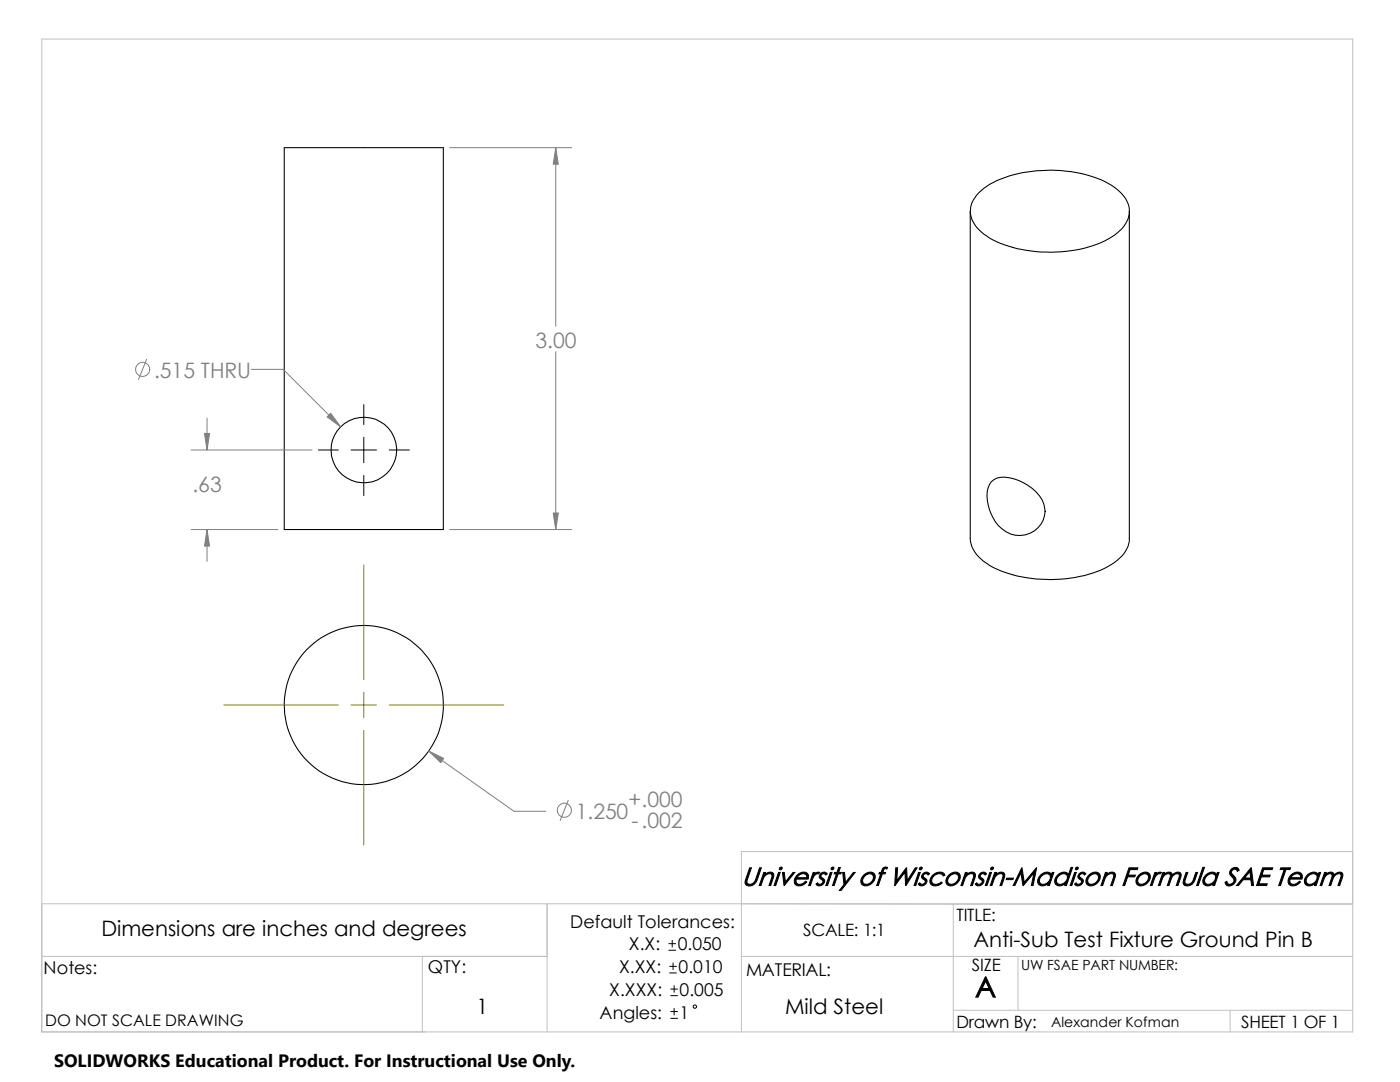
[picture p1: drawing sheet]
<svg xmlns="http://www.w3.org/2000/svg" width="279mm" height="216mm" viewBox="0 0 279 216" stroke-linecap="round" stroke-linejoin="round" font-family="sans-serif">
<g fill="none" stroke="#c0c0c0" stroke-width=".2">
<path d="M8.3 7.8h261.7v198.1h-261.7zM270 169.9h-122v36M8.3 190.8h100.9M8.3 180.3h261.7M84.3 190.8v15.1M109.2 180.3v25.6M148 180.3l42.2 .1M148 190.8h122M190.2 180.4h79.8M190.2 180.4v25.5M203.2 190.8v10.8M190.2 201.6h79.8"/>
<path d="M245.5 201.6v4.3"/>
</g>
<g fill="none" stroke="#000" stroke-width=".21">
<path d="M56.7 29.5h31.8v76.2h-31.8zM195.4 38.4a18.4 18.4 0 0 1 10.5-4.2 25.7 25.7 0 0 1 16 2.8 6.6 6.6 0 0 1 3.5 5.2 6.3 6.3 0 0 1-3.6 5.1 25.8 25.8 0 0 1-16.9 2.7 17.3 17.3 0 0 1-9.6-4.2 4.8 4.8 0 0 1 .1-7.4zM193.6 42.2v65.2a6.3 6.3 0 0 0 3.3 5 23.4 23.4 0 0 0 13.8 3.2 21.8 21.8 0 0 0 12.2-3.8 5.7 5.7 0 0 0 2.5-4.4v-65.2M197.8 96.2a4.3 4.3 0 0 1 4.6-.7 8.8 8.8 0 0 1 6 5.3 5 5 0 0 1-2.4 5.4 5 5 0 0 1-6-.6 8.8 8.8 0 0 1-2.8-8.2z"/>
<circle cx="72.6" cy="89.8" r="6.5"/>
<circle cx="72.6" cy="140.7" r="15.9"/>
</g>
<g fill="none" stroke="#000" stroke-width=".2">
<path d="M63.5 89.8h4M70.1 89.8h5M72.6 80.7v4M72.6 87.2v5.1M72.6 94.9v4M77.7 89.8h4M133.5 189.6h1.3M133.5 188.3h1.3M133.6 194.1h1.4M133.6 192.8h1.4M133.9 198.7h1.3M133.9 197.4h1.3"/>
<path d="M134.2 187.6v1.4M134.3 192.2v1.3M134.5 196.7v1.3M133.9 203.2h1.3M133.9 201.8h1.3M134.5 201.2v1.3"/>
<circle cx="138.7" cy="200.9" r=".34"/>
</g>
<path d="M72.6 112.7v22.9M72.6 138.1v5.1M44.7 140.7h22.8M70.1 140.7h5M72.6 145.8v22.8M77.7 140.7h22.8" fill="none" stroke="#808000" stroke-width=".2"/>
<g fill="none" stroke="#808080" stroke-width=".2">
<path d="M89.7 29.5h24.4M110.9 29.5v35.6M29.3 71.7l-1.7 4M50.2 73.7h6.3l11.5 11.5M110.9 70.2v35.5M38.1 89.8h24.2M41.3 83.4v6.4M38.1 105.7h17.4M41.3 105.7v6.3M89.7 105.7h24.4M85.6 149.9l17 12h6.3M113.4 159.7l-1.6 4"/>
<circle cx="28.5" cy="73.7" r="1.41"/>
<circle cx="112.6" cy="161.7" r="1.41"/>
</g>
<g fill="#808080" stroke="#808080" stroke-width=".2">
<path d="M85.6 149.9l3 1.4-.6 .9z"/>
<path d="M40.8 86.5h1l-.5 3.3z"/>
<path d="M41.3 105.7l.5 3.3h-1z"/>
<path d="M65.3 83.2l.7-.7 2 2.7z"/>
<path d="M110.4 102.4h1l-.5 3.3z"/>
<path d="M110.9 29.5l.5 3.3h-1z"/>
</g>
<path d="M10.8 209.2h104.1v6.7h-104.1z" fill="#fff"/>
<text font-size="5.6" x="194.6" y="199">A</text>
<text font-size="5.2" x="148" y="176.7">University of Wisconsin-Madison Formula SAE Team</text>
<g font-size="4.2" fill="#808080">
<text x="106.8" y="69.3">3.00</text>
<text x="30.7" y="75.4">.515 THRU</text>
<text x="38.4" y="98.2">.63</text>
<text x="125.4" y="161">+.000</text>
<text x="114.9" y="163.3">1.250</text>
<text x="126" y="165.1">-.002</text>
</g>
<g font-size="4.2">
<text x="20.2" y="186.9">Dimensions are inches and degrees</text>
<text x="194.3" y="189">Anti-Sub Test Fixture Ground Pin B</text>
<text x="95.1" y="202.3">1</text>
<text x="156.7" y="202.3">Mild Steel</text>
</g>
<text font-size="3.6" x="10.8" y="213">SOLIDWORKS Educational Product. For Instructional Use Only.</text>
<g font-size="3.5">
<text x="113.8" y="185.1">Default Tolerances:</text>
<text x="125.5" y="189.7">X.X:</text>
<text x="135.3" y="189.7">0.050</text>
<text x="8.7" y="194.4">Notes:</text>
<text x="85.4" y="194.2">QTY:</text>
<text x="123.5" y="194.2">X.XX:</text>
<text x="135.4" y="194.2">0.010</text>
<text x="148.9" y="194.7">MATERIAL:</text>
<text x="119.6" y="203.2">Angles:</text>
<text x="121.6" y="198.7">X.XXX:</text>
<text x="135.6" y="198.7">0.005</text>
<text x="135.6" y="203.2">1</text>
</g>
<g font-size="3.4">
<text x="190.9" y="183.9">TITLE:</text>
<text x="160.3" y="186.8">SCALE: 1:1</text>
<text x="194" y="193.8">SIZE</text>
<text x="190.9" y="205.1">Drawn By:</text>
<text x="247.7" y="205.1">SHEET 1 OF 1</text>
</g>
<text font-size="3.2" x="9" y="204.8">DO NOT SCALE DRAWING</text>
<g font-size="2.8">
<text x="203.8" y="193.5">UW FSAE PART NUMBER:</text>
<text x="209.8" y="204.9">Alexander Kofman</text>
</g>
</svg>
